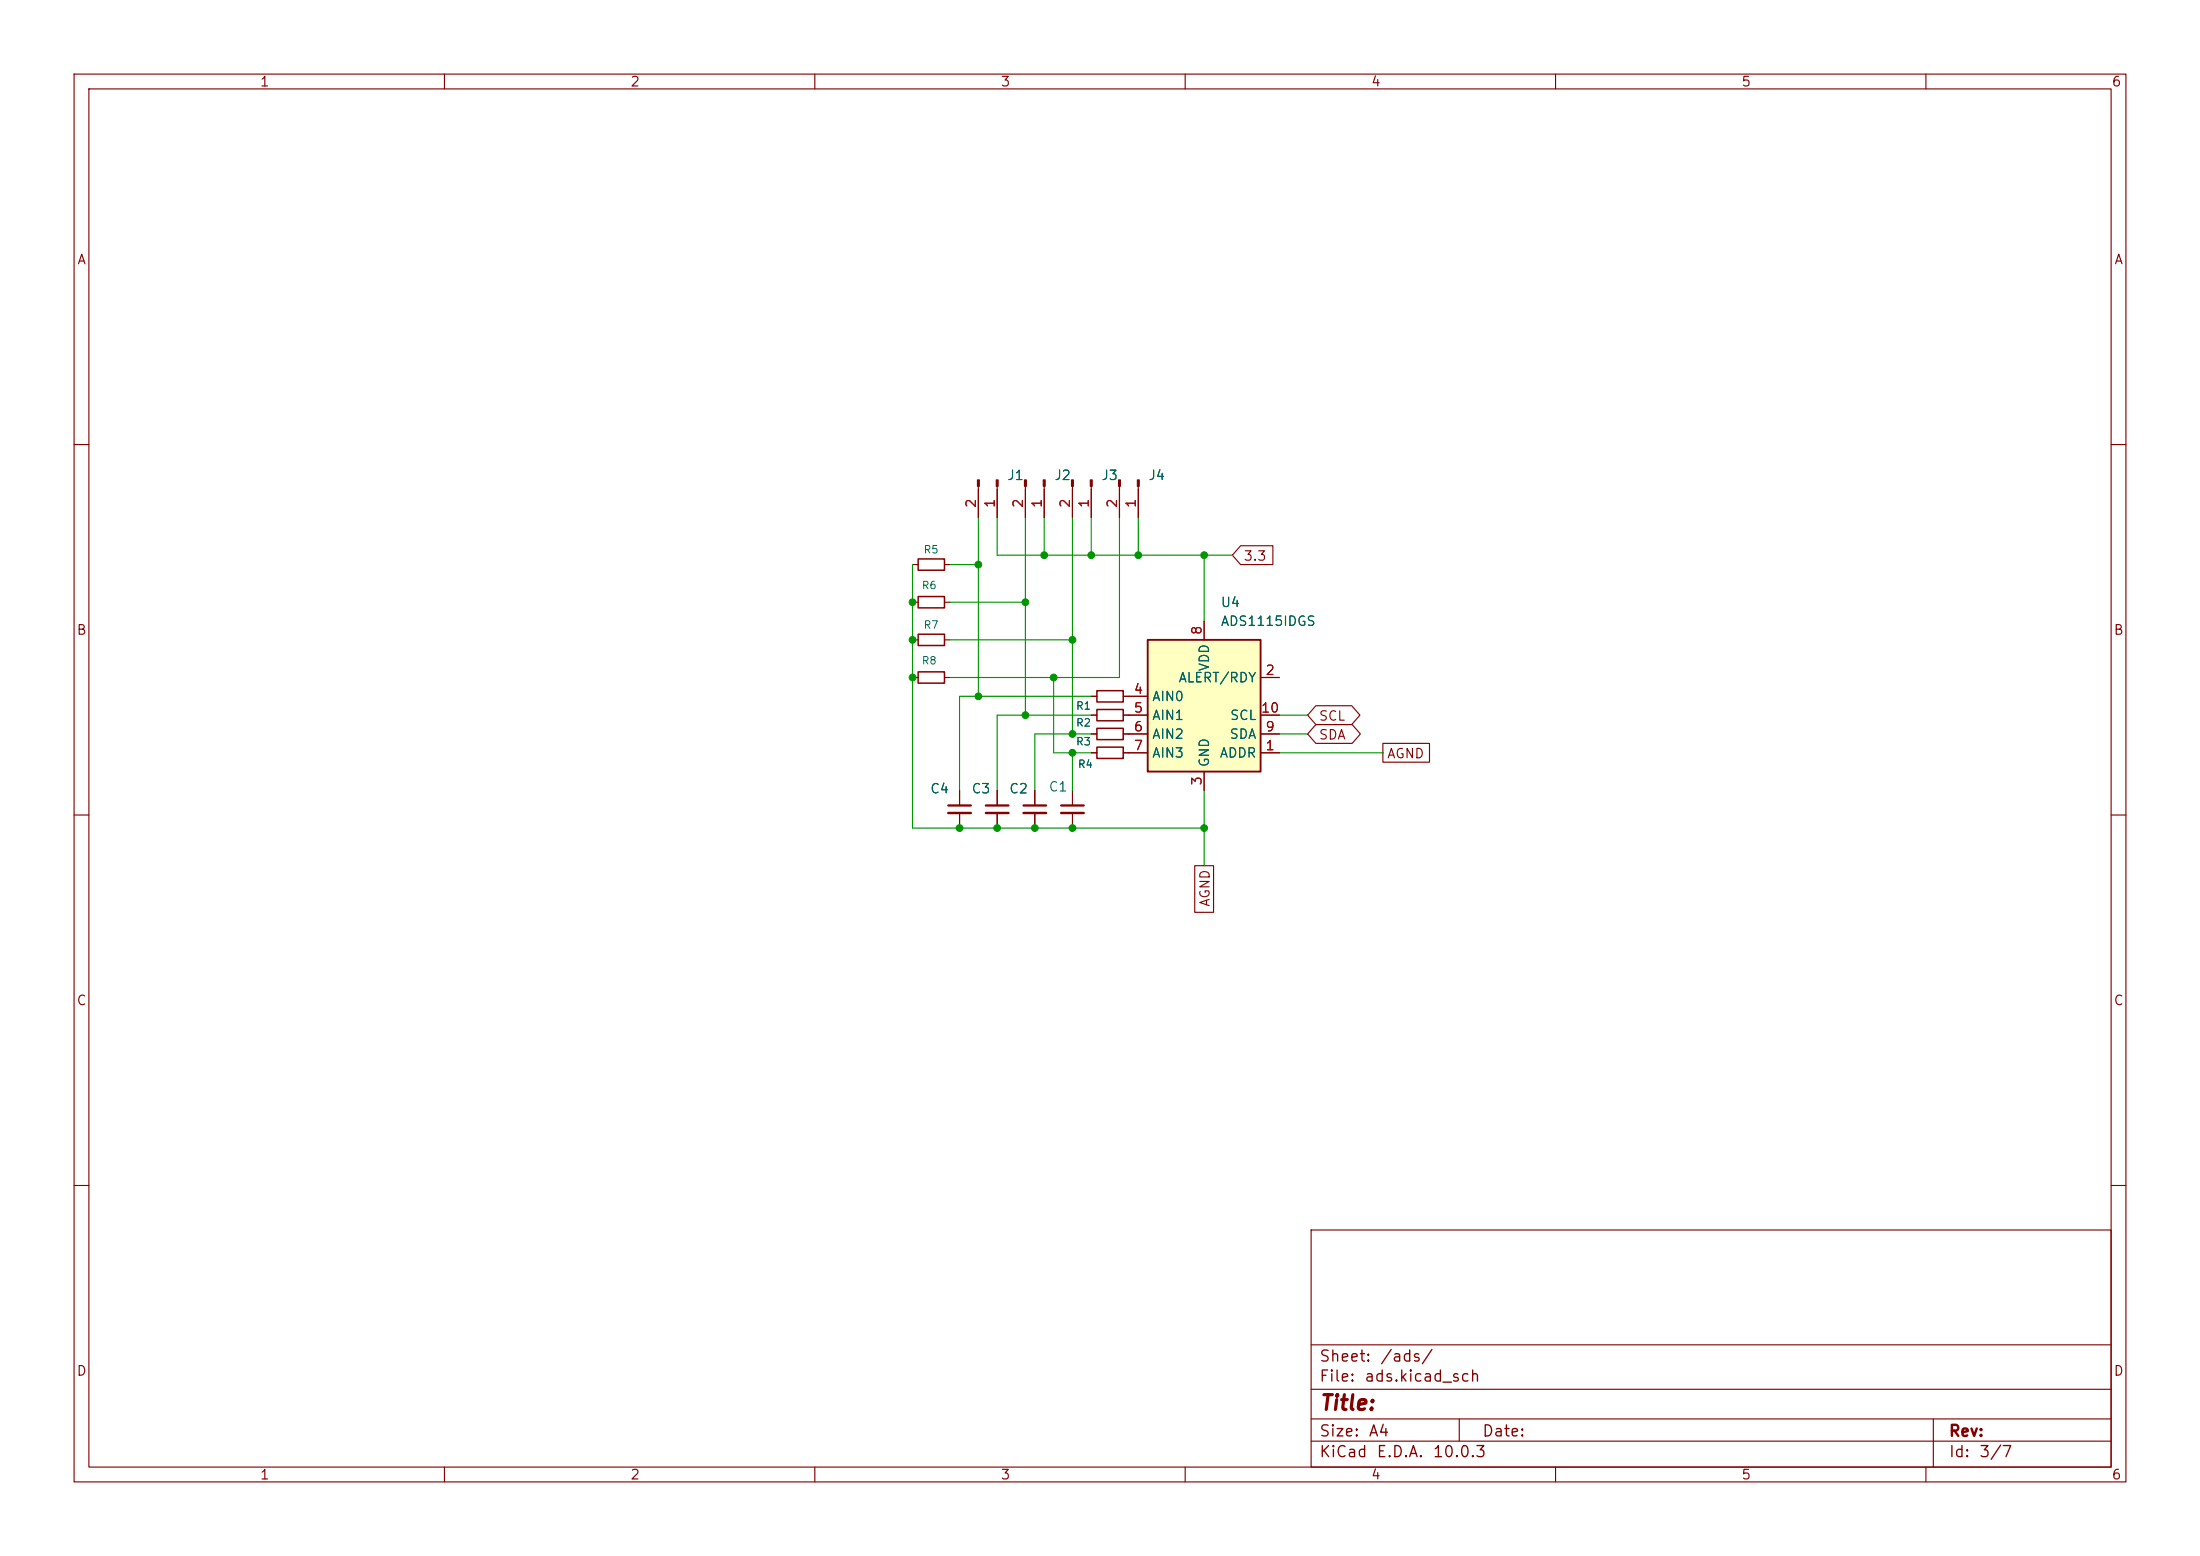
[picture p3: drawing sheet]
(kicad_sch
 (version 20260306)
 (generator "eeschema")
 (generator_version "10.0")
 (paper "A4")
 (lib_symbols
  (symbol "Analog_ADC:ADS1115IDGS" (exclude_from_sim no) (in_bom yes) (on_board yes)
   (in_pos_files yes)
   (duplicate_pin_numbers_are_jumpers no)
   (property "Reference" "U" (at 2.54 13.97 0) (show_name no) (do_not_autoplace no) (effects (font (size 1.27 1.27))))
   (property "Value" "ADS1115IDGS" (at 7.62 11.43 0) (show_name no) (do_not_autoplace no) (effects (font (size 1.27 1.27))))
   (property "Footprint" "Package_SO:TSSOP-10_3x3mm_P0.5mm" (at 0 -12.7 0) (show_name no) (do_not_autoplace no) (hide yes) (effects (font (size 1.27 1.27))))
   (property "Datasheet" "http://www.ti.com/lit/ds/symlink/ads1113.pdf" (at -1.27 -22.86 0) (show_name no) (do_not_autoplace no) (hide yes) (effects (font (size 1.27 1.27))))
   (property "Description" "Ultra-Small, Low-Power, I2C-Compatible, 860-SPS, 16-Bit ADCs With Internal Reference, Oscillator, and Programmable Comparator, VSSOP-10" (at 0 0 0) (show_name no) (do_not_autoplace no) (hide yes) (effects (font (size 1.27 1.27))))
   (symbol "ADS1115IDGS_0_1"
    (rectangle (start -7.62 10.16) (end 7.62 -7.62) (stroke (width 0.254) (type default)) (fill (type background))))
   (symbol "ADS1115IDGS_1_1"
    (pin input line (at 10.16 -5.08 180) (length 2.54) (name "ADDR" (effects (font (size 1.27 1.27)))) (number "1" (effects (font (size 1.27 1.27)))))
    (pin output line (at 10.16 5.08 180) (length 2.54) (name "ALERT/RDY" (effects (font (size 1.27 1.27)))) (number "2" (effects (font (size 1.27 1.27)))))
    (pin power_in line (at 0 -10.16 90) (length 2.54) (name "GND" (effects (font (size 1.27 1.27)))) (number "3" (effects (font (size 1.27 1.27)))))
    (pin input line (at -10.16 2.54 0) (length 2.54) (name "AIN0" (effects (font (size 1.27 1.27)))) (number "4" (effects (font (size 1.27 1.27)))))
    (pin input line (at -10.16 0 0) (length 2.54) (name "AIN1" (effects (font (size 1.27 1.27)))) (number "5" (effects (font (size 1.27 1.27)))))
    (pin input line (at -10.16 -2.54 0) (length 2.54) (name "AIN2" (effects (font (size 1.27 1.27)))) (number "6" (effects (font (size 1.27 1.27)))))
    (pin input line (at -10.16 -5.08 0) (length 2.54) (name "AIN3" (effects (font (size 1.27 1.27)))) (number "7" (effects (font (size 1.27 1.27)))))
    (pin power_in line (at 0 12.7 270) (length 2.54) (name "VDD" (effects (font (size 1.27 1.27)))) (number "8" (effects (font (size 1.27 1.27)))))
    (pin bidirectional line (at 10.16 -2.54 180) (length 2.54) (name "SDA" (effects (font (size 1.27 1.27)))) (number "9" (effects (font (size 1.27 1.27)))))
    (pin input line (at 10.16 0 180) (length 2.54) (name "SCL" (effects (font (size 1.27 1.27)))) (number "10" (effects (font (size 1.27 1.27))))))
   (embedded_fonts no))
  (symbol "Connector:Conn_01x02_Pin"
   (pin_names
    (offset 1.016) (hide yes)) (exclude_from_sim no) (in_bom yes) (on_board yes)
   (in_pos_files yes)
   (duplicate_pin_numbers_are_jumpers no)
   (property "Reference" "J" (at 0 2.54 0) (show_name no) (do_not_autoplace no) (effects (font (size 1.27 1.27))))
   (property "Value" "Conn_01x02_Pin" (at 0 -5.08 0) (show_name no) (do_not_autoplace no) (effects (font (size 1.27 1.27))))
   (property "Footprint" "" (at 0 0 0) (show_name no) (do_not_autoplace no) (hide yes) (effects (font (size 1.27 1.27))))
   (property "Datasheet" "" (at 0 0 0) (show_name no) (do_not_autoplace no) (hide yes) (effects (font (size 1.27 1.27))))
   (property "Description" "Generic connector, single row, 01x02, script generated" (at 0 0 0) (show_name no) (do_not_autoplace no) (hide yes) (effects (font (size 1.27 1.27))))
   (property "ki_locked" "" (at 0 0 0) (show_name no) (do_not_autoplace no) (effects (font (size 1.27 1.27))))
   (symbol "Conn_01x02_Pin_1_1"
    (rectangle (start 0.8636 0.127) (end 0 -0.127) (stroke (width 0.1524) (type default)) (fill (type outline)))
    (rectangle (start 0.8636 -2.413) (end 0 -2.667) (stroke (width 0.1524) (type default)) (fill (type outline)))
    (polyline (pts (xy 1.27 0) (xy 0.8636 0)) (stroke (width 0.1524) (type default)) (fill (type none)))
    (polyline (pts (xy 1.27 -2.54) (xy 0.8636 -2.54)) (stroke (width 0.1524) (type default)) (fill (type none)))
    (pin passive line (at 5.08 0 180) (length 3.81) (name "Pin_1" (effects (font (size 1.27 1.27)))) (number "1" (effects (font (size 1.27 1.27)))))
    (pin passive line (at 5.08 -2.54 180) (length 3.81) (name "Pin_2" (effects (font (size 1.27 1.27)))) (number "2" (effects (font (size 1.27 1.27))))))
   (embedded_fonts no))
  (symbol "Device:C_Small"
   (pin_numbers (hide yes))
   (pin_names
    (offset 0.254) (hide yes)) (exclude_from_sim no) (in_bom yes) (on_board yes)
   (in_pos_files yes)
   (duplicate_pin_numbers_are_jumpers no)
   (property "Reference" "C" (at 0.254 1.778 0) (show_name no) (do_not_autoplace no) (effects (font (size 1.27 1.27)) (justify left)))
   (property "Value" "C_Small" (at 0.254 -2.032 0) (show_name no) (do_not_autoplace no) (effects (font (size 1.27 1.27)) (justify left)))
   (property "Footprint" "" (at 0 0 0) (show_name no) (do_not_autoplace no) (hide yes) (effects (font (size 1.27 1.27))))
   (property "Datasheet" "" (at 0 0 0) (show_name no) (do_not_autoplace no) (hide yes) (effects (font (size 1.27 1.27))))
   (property "Description" "Unpolarized capacitor, small symbol" (at 0 0 0) (show_name no) (do_not_autoplace no) (hide yes) (effects (font (size 1.27 1.27))))
   (symbol "C_Small_0_1"
    (polyline (pts (xy -1.524 0.508) (xy 1.524 0.508)) (stroke (width 0.3048) (type default)) (fill (type none)))
    (polyline (pts (xy -1.524 -0.508) (xy 1.524 -0.508)) (stroke (width 0.3302) (type default)) (fill (type none))))
   (symbol "C_Small_1_1"
    (pin passive line (at 0 2.54 270) (length 2.032) (name "" (effects (font (size 1.27 1.27)))) (number "1" (effects (font (size 1.27 1.27)))))
    (pin passive line (at 0 -2.54 90) (length 2.032) (name "" (effects (font (size 1.27 1.27)))) (number "2" (effects (font (size 1.27 1.27))))))
   (embedded_fonts no))
  (symbol "Device:R_Small"
   (pin_numbers (hide yes))
   (pin_names
    (offset 0.254) (hide yes)) (exclude_from_sim no) (in_bom yes) (on_board yes)
   (in_pos_files yes)
   (duplicate_pin_numbers_are_jumpers no)
   (property "Reference" "R" (at 0 0 90) (show_name no) (do_not_autoplace no) (effects (font (size 1.016 1.016))))
   (property "Value" "R_Small" (at 1.778 0 90) (show_name no) (do_not_autoplace no) (effects (font (size 1.27 1.27))))
   (property "Footprint" "" (at 0 0 0) (show_name no) (do_not_autoplace no) (hide yes) (effects (font (size 1.27 1.27))))
   (property "Datasheet" "" (at 0 0 0) (show_name no) (do_not_autoplace no) (hide yes) (effects (font (size 1.27 1.27))))
   (property "Description" "Resistor, small symbol" (at 0 0 0) (show_name no) (do_not_autoplace no) (hide yes) (effects (font (size 1.27 1.27))))
   (symbol "R_Small_0_1"
    (rectangle (start -0.762 1.778) (end 0.762 -1.778) (stroke (width 0.2032) (type default)) (fill (type none))))
   (symbol "R_Small_1_1"
    (pin passive line (at 0 2.54 270) (length 0.762) (name "" (effects (font (size 1.27 1.27)))) (number "1" (effects (font (size 1.27 1.27)))))
    (pin passive line (at 0 -2.54 90) (length 0.762) (name "" (effects (font (size 1.27 1.27)))) (number "2" (effects (font (size 1.27 1.27))))))
   (embedded_fonts no)))
 (junction
  (at 134.62 111.76)
  (diameter 0)
  (color 0 0 0 0))
 (junction
  (at 144.78 86.36)
  (diameter 0)
  (color 0 0 0 0))
 (junction
  (at 153.67 74.93)
  (diameter 0)
  (color 0 0 0 0))
 (junction
  (at 162.56 111.76)
  (diameter 0)
  (color 0 0 0 0))
 (junction
  (at 144.78 99.06)
  (diameter 0)
  (color 0 0 0 0))
 (junction
  (at 132.08 93.98)
  (diameter 0)
  (color 0 0 0 0))
 (junction
  (at 132.08 76.2)
  (diameter 0)
  (color 0 0 0 0))
 (junction
  (at 144.78 101.6)
  (diameter 0)
  (color 0 0 0 0))
 (junction
  (at 144.78 111.76)
  (diameter 0)
  (color 0 0 0 0))
 (junction
  (at 140.97 74.93)
  (diameter 0)
  (color 0 0 0 0))
 (junction
  (at 129.54 111.76)
  (diameter 0)
  (color 0 0 0 0))
 (junction
  (at 142.24 91.44)
  (diameter 0)
  (color 0 0 0 0))
 (junction
  (at 147.32 74.93)
  (diameter 0)
  (color 0 0 0 0))
 (junction
  (at 123.19 91.44)
  (diameter 0)
  (color 0 0 0 0))
 (junction
  (at 139.7 111.76)
  (diameter 0)
  (color 0 0 0 0))
 (junction
  (at 123.19 81.28)
  (diameter 0)
  (color 0 0 0 0))
 (junction
  (at 162.56 74.93)
  (diameter 0)
  (color 0 0 0 0))
 (junction
  (at 138.43 81.28)
  (diameter 0)
  (color 0 0 0 0))
 (junction
  (at 138.43 96.52)
  (diameter 0)
  (color 0 0 0 0))
 (junction
  (at 123.19 86.36)
  (diameter 0)
  (color 0 0 0 0))
 (wire
  (pts (xy 144.78 111.76) (xy 162.56 111.76))
  (stroke (width 0) (type default)))
 (wire
  (pts (xy 138.43 81.28) (xy 138.43 69.85))
  (stroke (width 0) (type default)))
 (wire
  (pts (xy 172.72 101.6) (xy 186.69 101.6))
  (stroke (width 0) (type default)))
 (wire
  (pts (xy 166.37 74.93) (xy 162.56 74.93))
  (stroke (width 0) (type default)))
 (wire
  (pts (xy 140.97 69.85) (xy 140.97 74.93))
  (stroke (width 0) (type default)))
 (wire
  (pts (xy 144.78 86.36) (xy 128.27 86.36))
  (stroke (width 0) (type default)))
 (wire
  (pts (xy 172.72 96.52) (xy 176.53 96.52))
  (stroke (width 0) (type default)))
 (wire
  (pts (xy 147.32 99.06) (xy 144.78 99.06))
  (stroke (width 0) (type default)))
 (wire
  (pts (xy 147.32 69.85) (xy 147.32 74.93))
  (stroke (width 0) (type default)))
 (wire
  (pts (xy 132.08 76.2) (xy 128.27 76.2))
  (stroke (width 0) (type default)))
 (wire
  (pts (xy 132.08 93.98) (xy 147.32 93.98))
  (stroke (width 0) (type default)))
 (wire
  (pts (xy 134.62 69.85) (xy 134.62 74.93))
  (stroke (width 0) (type default)))
 (wire
  (pts (xy 139.7 111.76) (xy 144.78 111.76))
  (stroke (width 0) (type default)))
 (wire
  (pts (xy 134.62 74.93) (xy 140.97 74.93))
  (stroke (width 0) (type default)))
 (wire
  (pts (xy 144.78 86.36) (xy 144.78 99.06))
  (stroke (width 0) (type default)))
 (wire
  (pts (xy 147.32 74.93) (xy 153.67 74.93))
  (stroke (width 0) (type default)))
 (wire
  (pts (xy 134.62 96.52) (xy 138.43 96.52))
  (stroke (width 0) (type default)))
 (wire
  (pts (xy 153.67 74.93) (xy 162.56 74.93))
  (stroke (width 0) (type default)))
 (wire
  (pts (xy 144.78 69.85) (xy 144.78 86.36))
  (stroke (width 0) (type default)))
 (wire
  (pts (xy 139.7 99.06) (xy 139.7 106.68))
  (stroke (width 0) (type default)))
 (wire
  (pts (xy 138.43 81.28) (xy 138.43 96.52))
  (stroke (width 0) (type default)))
 (wire
  (pts (xy 144.78 101.6) (xy 147.32 101.6))
  (stroke (width 0) (type default)))
 (wire
  (pts (xy 134.62 96.52) (xy 134.62 106.68))
  (stroke (width 0) (type default)))
 (wire
  (pts (xy 132.08 69.85) (xy 132.08 76.2))
  (stroke (width 0) (type default)))
 (wire
  (pts (xy 144.78 101.6) (xy 144.78 106.68))
  (stroke (width 0) (type default)))
 (wire
  (pts (xy 142.24 91.44) (xy 142.24 101.6))
  (stroke (width 0) (type default)))
 (wire
  (pts (xy 129.54 111.76) (xy 134.62 111.76))
  (stroke (width 0) (type default)))
 (wire
  (pts (xy 142.24 91.44) (xy 151.13 91.44))
  (stroke (width 0) (type default)))
 (wire
  (pts (xy 162.56 74.93) (xy 162.56 83.82))
  (stroke (width 0) (type default)))
 (wire
  (pts (xy 132.08 76.2) (xy 132.08 93.98))
  (stroke (width 0) (type default)))
 (wire
  (pts (xy 153.67 69.85) (xy 153.67 74.93))
  (stroke (width 0) (type default)))
 (wire
  (pts (xy 172.72 99.06) (xy 176.53 99.06))
  (stroke (width 0) (type default)))
 (wire
  (pts (xy 151.13 69.85) (xy 151.13 91.44))
  (stroke (width 0) (type default)))
 (wire
  (pts (xy 132.08 93.98) (xy 129.54 93.98))
  (stroke (width 0) (type default)))
 (wire
  (pts (xy 142.24 101.6) (xy 144.78 101.6))
  (stroke (width 0) (type default)))
 (wire
  (pts (xy 123.19 111.76) (xy 129.54 111.76))
  (stroke (width 0) (type default)))
 (wire
  (pts (xy 162.56 111.76) (xy 162.56 106.68))
  (stroke (width 0) (type default)))
 (wire
  (pts (xy 128.27 81.28) (xy 138.43 81.28))
  (stroke (width 0) (type default)))
 (wire
  (pts (xy 123.19 76.2) (xy 123.19 81.28))
  (stroke (width 0) (type default)))
 (wire
  (pts (xy 123.19 86.36) (xy 123.19 91.44))
  (stroke (width 0) (type default)))
 (wire
  (pts (xy 138.43 96.52) (xy 147.32 96.52))
  (stroke (width 0) (type default)))
 (wire
  (pts (xy 140.97 74.93) (xy 147.32 74.93))
  (stroke (width 0) (type default)))
 (wire
  (pts (xy 144.78 99.06) (xy 139.7 99.06))
  (stroke (width 0) (type default)))
 (wire
  (pts (xy 129.54 93.98) (xy 129.54 106.68))
  (stroke (width 0) (type default)))
 (wire
  (pts (xy 162.56 111.76) (xy 162.56 116.84))
  (stroke (width 0) (type default)))
 (wire
  (pts (xy 123.19 91.44) (xy 123.19 111.76))
  (stroke (width 0) (type default)))
 (wire
  (pts (xy 123.19 81.28) (xy 123.19 86.36))
  (stroke (width 0) (type default)))
 (wire
  (pts (xy 134.62 111.76) (xy 139.7 111.76))
  (stroke (width 0) (type default)))
 (wire
  (pts (xy 128.27 91.44) (xy 142.24 91.44))
  (stroke (width 0) (type default)))
 (global_label "3.3"
  (shape input)
  (at 166.37 74.93 0)
  (fields_autoplaced yes)
  (effects (font (size 1.27 1.27)) (justify left))
  (property "Intersheetrefs" "${INTERSHEET_REFS}" (at 172.379 74.93 0) (hide yes) (show_name no) (do_not_autoplace no) (effects (font (size 1.27 1.27)) (justify left))))
 (global_label "SCL"
  (shape bidirectional)
  (at 176.53 96.52 0)
  (fields_autoplaced yes)
  (effects (font (size 1.27 1.27)) (justify left))
  (property "Intersheetrefs" "${INTERSHEET_REFS}" (at 184.1341 96.52 0) (hide yes) (show_name no) (do_not_autoplace no) (effects (font (size 1.27 1.27)) (justify left))))
 (global_label "AGND"
  (shape passive)
  (at 162.56 116.84 270)
  (fields_autoplaced yes)
  (effects (font (size 1.27 1.27)) (justify right))
  (property "Intersheetrefs" "${INTERSHEET_REFS}" (at 162.56 123.673 90) (hide yes) (show_name no) (do_not_autoplace no) (effects (font (size 1.27 1.27)) (justify right))))
 (global_label "AGND"
  (shape passive)
  (at 186.69 101.6 0)
  (fields_autoplaced yes)
  (effects (font (size 1.27 1.27)) (justify left))
  (property "Intersheetrefs" "${INTERSHEET_REFS}" (at 193.523 101.6 0) (hide yes) (show_name no) (do_not_autoplace no) (effects (font (size 1.27 1.27)) (justify left))))
 (global_label "SDA"
  (shape bidirectional)
  (at 176.53 99.06 0)
  (fields_autoplaced yes)
  (effects (font (size 1.27 1.27)) (justify left))
  (property "Intersheetrefs" "${INTERSHEET_REFS}" (at 184.1946 99.06 0) (hide yes) (show_name no) (do_not_autoplace no) (effects (font (size 1.27 1.27)) (justify left))))
 (symbol
  (lib_id "Device:R_Small")
  (at 149.86 96.52 270)
  (unit 1)
  (body_style 1)
  (exclude_from_sim no)
  (in_bom yes)
  (on_board yes)
  (in_pos_files yes)
  (dnp no)
  (property "Reference" "R2" (at 146.304 97.536 90) (show_name no) (do_not_autoplace no) (effects (font (size 1.016 1.016))))
  (property "Value" "330" (at 149.86 93.98 90) (hide yes) (show_name no) (do_not_autoplace no) (effects (font (size 1.27 1.27))))
  (property "Footprint" "Resistor_SMD:R_0805_2012Metric_Pad1.20x1.40mm_HandSolder" (at 149.86 96.52 0) (hide yes) (show_name no) (do_not_autoplace no) (effects (font (size 1.27 1.27))))
  (property "Datasheet" "" (at 149.86 96.52 0) (hide yes) (show_name no) (do_not_autoplace no) (effects (font (size 1.27 1.27))))
  (property "Description" "Resistor, small symbol" (at 149.86 96.52 0) (hide yes) (show_name no) (do_not_autoplace no) (effects (font (size 1.27 1.27))))
  (pin "1")
  (pin "2"))
 (symbol
  (lib_id "Device:R_Small")
  (at 125.73 86.36 90)
  (unit 1)
  (body_style 1)
  (exclude_from_sim no)
  (in_bom yes)
  (on_board yes)
  (in_pos_files yes)
  (dnp no)
  (property "Reference" "R7" (at 125.73 84.328 90) (show_name no) (do_not_autoplace no) (effects (font (size 1.016 1.016))))
  (property "Value" "4k7" (at 125.73 88.9 90) (hide yes) (show_name no) (do_not_autoplace no) (effects (font (size 1.27 1.27))))
  (property "Footprint" "Resistor_SMD:R_0805_2012Metric_Pad1.20x1.40mm_HandSolder" (at 125.73 86.36 0) (hide yes) (show_name no) (do_not_autoplace no) (effects (font (size 1.27 1.27))))
  (property "Datasheet" "" (at 125.73 86.36 0) (hide yes) (show_name no) (do_not_autoplace no) (effects (font (size 1.27 1.27))))
  (property "Description" "Resistor, small symbol" (at 125.73 86.36 0) (hide yes) (show_name no) (do_not_autoplace no) (effects (font (size 1.27 1.27))))
  (pin "1")
  (pin "2"))
 (symbol
  (lib_id "Connector:Conn_01x02_Pin")
  (at 153.67 64.77 270)
  (unit 1)
  (body_style 1)
  (exclude_from_sim no)
  (in_bom yes)
  (on_board yes)
  (in_pos_files yes)
  (dnp no)
  (fields_autoplaced yes)
  (property "Reference" "J4" (at 154.94 64.1349 90) (show_name no) (do_not_autoplace no) (effects (font (size 1.27 1.27)) (justify left)))
  (property "Value" "Conn_01x02_Pin" (at 154.94 66.6749 90) (hide yes) (show_name no) (do_not_autoplace no) (effects (font (size 1.27 1.27)) (justify left)))
  (property "Footprint" "Connector_PinHeader_2.54mm:PinHeader_1x02_P2.54mm_Horizontal" (at 153.67 64.77 0) (hide yes) (show_name no) (do_not_autoplace no) (effects (font (size 1.27 1.27))))
  (property "Datasheet" "" (at 153.67 64.77 0) (hide yes) (show_name no) (do_not_autoplace no) (effects (font (size 1.27 1.27))))
  (property "Description" "Generic connector, single row, 01x02, script generated" (at 153.67 64.77 0) (hide yes) (show_name no) (do_not_autoplace no) (effects (font (size 1.27 1.27))))
  (pin "1")
  (pin "2"))
 (symbol
  (lib_id "Device:C_Small")
  (at 139.7 109.22 0)
  (unit 1)
  (body_style 1)
  (exclude_from_sim no)
  (in_bom yes)
  (on_board yes)
  (in_pos_files yes)
  (dnp no)
  (property "Reference" "C2" (at 136.144 106.426 0) (show_name no) (do_not_autoplace no) (effects (font (size 1.27 1.27)) (justify left)))
  (property "Value" "0.1" (at 138.176 114.808 0) (hide yes) (show_name no) (do_not_autoplace no) (effects (font (size 1.27 1.27)) (justify left)))
  (property "Footprint" "Capacitor_SMD:C_0805_2012Metric_Pad1.18x1.45mm_HandSolder" (at 139.7 109.22 0) (hide yes) (show_name no) (do_not_autoplace no) (effects (font (size 1.27 1.27))))
  (property "Datasheet" "" (at 139.7 109.22 0) (hide yes) (show_name no) (do_not_autoplace no) (effects (font (size 1.27 1.27))))
  (property "Description" "Unpolarized capacitor, small symbol" (at 139.7 109.22 0) (hide yes) (show_name no) (do_not_autoplace no) (effects (font (size 1.27 1.27))))
  (pin "1")
  (pin "2"))
 (symbol
  (lib_id "Connector:Conn_01x02_Pin")
  (at 147.32 64.77 270)
  (unit 1)
  (body_style 1)
  (exclude_from_sim no)
  (in_bom yes)
  (on_board yes)
  (in_pos_files yes)
  (dnp no)
  (fields_autoplaced yes)
  (property "Reference" "J3" (at 148.59 64.1349 90) (show_name no) (do_not_autoplace no) (effects (font (size 1.27 1.27)) (justify left)))
  (property "Value" "Conn_01x02_Pin" (at 148.59 66.6749 90) (hide yes) (show_name no) (do_not_autoplace no) (effects (font (size 1.27 1.27)) (justify left)))
  (property "Footprint" "Connector_PinHeader_2.54mm:PinHeader_1x02_P2.54mm_Horizontal" (at 147.32 64.77 0) (hide yes) (show_name no) (do_not_autoplace no) (effects (font (size 1.27 1.27))))
  (property "Datasheet" "" (at 147.32 64.77 0) (hide yes) (show_name no) (do_not_autoplace no) (effects (font (size 1.27 1.27))))
  (property "Description" "Generic connector, single row, 01x02, script generated" (at 147.32 64.77 0) (hide yes) (show_name no) (do_not_autoplace no) (effects (font (size 1.27 1.27))))
  (pin "1")
  (pin "2"))
 (symbol
  (lib_id "Connector:Conn_01x02_Pin")
  (at 140.97 64.77 270)
  (unit 1)
  (body_style 1)
  (exclude_from_sim no)
  (in_bom yes)
  (on_board yes)
  (in_pos_files yes)
  (dnp no)
  (fields_autoplaced yes)
  (property "Reference" "J2" (at 142.24 64.1349 90) (show_name no) (do_not_autoplace no) (effects (font (size 1.27 1.27)) (justify left)))
  (property "Value" "Conn_01x02_Pin" (at 142.24 66.6749 90) (hide yes) (show_name no) (do_not_autoplace no) (effects (font (size 1.27 1.27)) (justify left)))
  (property "Footprint" "Connector_PinHeader_2.54mm:PinHeader_1x02_P2.54mm_Horizontal" (at 140.97 64.77 0) (hide yes) (show_name no) (do_not_autoplace no) (effects (font (size 1.27 1.27))))
  (property "Datasheet" "" (at 140.97 64.77 0) (hide yes) (show_name no) (do_not_autoplace no) (effects (font (size 1.27 1.27))))
  (property "Description" "Generic connector, single row, 01x02, script generated" (at 140.97 64.77 0) (hide yes) (show_name no) (do_not_autoplace no) (effects (font (size 1.27 1.27))))
  (pin "1")
  (pin "2"))
 (symbol
  (lib_id "Analog_ADC:ADS1115IDGS")
  (at 162.56 96.52 0)
  (unit 1)
  (body_style 1)
  (exclude_from_sim no)
  (in_bom yes)
  (on_board yes)
  (in_pos_files yes)
  (dnp no)
  (fields_autoplaced yes)
  (property "Reference" "U4" (at 164.7033 81.28 0) (show_name no) (do_not_autoplace no) (effects (font (size 1.27 1.27)) (justify left)))
  (property "Value" "ADS1115IDGS" (at 164.7033 83.82 0) (show_name no) (do_not_autoplace no) (effects (font (size 1.27 1.27)) (justify left)))
  (property "Footprint" "Ti:DGS0010A_N" (at 162.56 109.22 0) (hide yes) (show_name no) (do_not_autoplace no) (effects (font (size 1.27 1.27))))
  (property "Datasheet" "http://www.ti.com/lit/ds/symlink/ads1113.pdf" (at 161.29 119.38 0) (hide yes) (show_name no) (do_not_autoplace no) (effects (font (size 1.27 1.27))))
  (property "Description" "Ultra-Small, Low-Power, I2C-Compatible, 860-SPS, 16-Bit ADCs With Internal Reference, Oscillator, and Programmable Comparator, VSSOP-10" (at 162.56 96.52 0) (hide yes) (show_name no) (do_not_autoplace no) (effects (font (size 1.27 1.27))))
  (pin "10")
  (pin "5")
  (pin "4")
  (pin "3")
  (pin "8")
  (pin "7")
  (pin "6")
  (pin "9")
  (pin "1")
  (pin "2"))
 (symbol
  (lib_id "Device:C_Small")
  (at 129.54 109.22 0)
  (unit 1)
  (body_style 1)
  (exclude_from_sim no)
  (in_bom yes)
  (on_board yes)
  (in_pos_files yes)
  (dnp no)
  (property "Reference" "C4" (at 125.476 106.426 0) (show_name no) (do_not_autoplace no) (effects (font (size 1.27 1.27)) (justify left)))
  (property "Value" "0.1" (at 127.762 114.808 0) (hide yes) (show_name no) (do_not_autoplace no) (effects (font (size 1.27 1.27)) (justify left)))
  (property "Footprint" "Capacitor_SMD:C_0805_2012Metric_Pad1.18x1.45mm_HandSolder" (at 129.54 109.22 0) (hide yes) (show_name no) (do_not_autoplace no) (effects (font (size 1.27 1.27))))
  (property "Datasheet" "" (at 129.54 109.22 0) (hide yes) (show_name no) (do_not_autoplace no) (effects (font (size 1.27 1.27))))
  (property "Description" "Unpolarized capacitor, small symbol" (at 129.54 109.22 0) (hide yes) (show_name no) (do_not_autoplace no) (effects (font (size 1.27 1.27))))
  (pin "1")
  (pin "2"))
 (symbol
  (lib_id "Connector:Conn_01x02_Pin")
  (at 134.62 64.77 270)
  (unit 1)
  (body_style 1)
  (exclude_from_sim no)
  (in_bom yes)
  (on_board yes)
  (in_pos_files yes)
  (dnp no)
  (fields_autoplaced yes)
  (property "Reference" "J1" (at 135.89 64.1349 90) (show_name no) (do_not_autoplace no) (effects (font (size 1.27 1.27)) (justify left)))
  (property "Value" "Conn_01x02_Pin" (at 135.89 66.6749 90) (hide yes) (show_name no) (do_not_autoplace no) (effects (font (size 1.27 1.27)) (justify left)))
  (property "Footprint" "Connector_PinHeader_2.54mm:PinHeader_1x02_P2.54mm_Horizontal" (at 134.62 64.77 0) (hide yes) (show_name no) (do_not_autoplace no) (effects (font (size 1.27 1.27))))
  (property "Datasheet" "" (at 134.62 64.77 0) (hide yes) (show_name no) (do_not_autoplace no) (effects (font (size 1.27 1.27))))
  (property "Description" "Generic connector, single row, 01x02, script generated" (at 134.62 64.77 0) (hide yes) (show_name no) (do_not_autoplace no) (effects (font (size 1.27 1.27))))
  (pin "1")
  (pin "2"))
 (symbol
  (lib_id "Device:R_Small")
  (at 149.86 99.06 270)
  (unit 1)
  (body_style 1)
  (exclude_from_sim no)
  (in_bom yes)
  (on_board yes)
  (in_pos_files yes)
  (dnp no)
  (property "Reference" "R3" (at 146.304 100.076 90) (show_name no) (do_not_autoplace no) (effects (font (size 1.016 1.016))))
  (property "Value" "330" (at 149.86 96.52 90) (hide yes) (show_name no) (do_not_autoplace no) (effects (font (size 1.27 1.27))))
  (property "Footprint" "Resistor_SMD:R_0805_2012Metric_Pad1.20x1.40mm_HandSolder" (at 149.86 99.06 0) (hide yes) (show_name no) (do_not_autoplace no) (effects (font (size 1.27 1.27))))
  (property "Datasheet" "" (at 149.86 99.06 0) (hide yes) (show_name no) (do_not_autoplace no) (effects (font (size 1.27 1.27))))
  (property "Description" "Resistor, small symbol" (at 149.86 99.06 0) (hide yes) (show_name no) (do_not_autoplace no) (effects (font (size 1.27 1.27))))
  (pin "1")
  (pin "2"))
 (symbol
  (lib_id "Device:R_Small")
  (at 149.86 93.98 270)
  (unit 1)
  (body_style 1)
  (exclude_from_sim no)
  (in_bom yes)
  (on_board yes)
  (in_pos_files yes)
  (dnp no)
  (property "Reference" "R1" (at 146.304 95.25 90) (show_name no) (do_not_autoplace no) (effects (font (size 1.016 1.016))))
  (property "Value" "330" (at 149.86 91.44 90) (hide yes) (show_name no) (do_not_autoplace no) (effects (font (size 1.27 1.27))))
  (property "Footprint" "Resistor_SMD:R_0805_2012Metric_Pad1.20x1.40mm_HandSolder" (at 149.86 93.98 0) (hide yes) (show_name no) (do_not_autoplace no) (effects (font (size 1.27 1.27))))
  (property "Datasheet" "" (at 149.86 93.98 0) (hide yes) (show_name no) (do_not_autoplace no) (effects (font (size 1.27 1.27))))
  (property "Description" "Resistor, small symbol" (at 149.86 93.98 0) (hide yes) (show_name no) (do_not_autoplace no) (effects (font (size 1.27 1.27))))
  (pin "1")
  (pin "2"))
 (symbol
  (lib_id "Device:C_Small")
  (at 134.62 109.22 0)
  (unit 1)
  (body_style 1)
  (exclude_from_sim no)
  (in_bom yes)
  (on_board yes)
  (in_pos_files yes)
  (dnp no)
  (property "Reference" "C3" (at 131.064 106.426 0) (show_name no) (do_not_autoplace no) (effects (font (size 1.27 1.27)) (justify left)))
  (property "Value" "0.1" (at 133.096 114.808 0) (hide yes) (show_name no) (do_not_autoplace no) (effects (font (size 1.27 1.27)) (justify left)))
  (property "Footprint" "Capacitor_SMD:C_0805_2012Metric_Pad1.18x1.45mm_HandSolder" (at 134.62 109.22 0) (hide yes) (show_name no) (do_not_autoplace no) (effects (font (size 1.27 1.27))))
  (property "Datasheet" "" (at 134.62 109.22 0) (hide yes) (show_name no) (do_not_autoplace no) (effects (font (size 1.27 1.27))))
  (property "Description" "Unpolarized capacitor, small symbol" (at 134.62 109.22 0) (hide yes) (show_name no) (do_not_autoplace no) (effects (font (size 1.27 1.27))))
  (pin "1")
  (pin "2"))
 (symbol
  (lib_id "Device:C_Small")
  (at 144.78 109.22 0)
  (unit 1)
  (body_style 1)
  (exclude_from_sim no)
  (in_bom yes)
  (on_board yes)
  (in_pos_files yes)
  (dnp no)
  (property "Reference" "C1" (at 141.478 106.172 0) (show_name no) (do_not_autoplace no) (effects (font (size 1.27 1.27)) (justify left)))
  (property "Value" "0.1" (at 143.256 114.554 0) (hide yes) (show_name no) (do_not_autoplace no) (effects (font (size 1.27 1.27)) (justify left)))
  (property "Footprint" "Capacitor_SMD:C_0805_2012Metric_Pad1.18x1.45mm_HandSolder" (at 144.78 109.22 0) (hide yes) (show_name no) (do_not_autoplace no) (effects (font (size 1.27 1.27))))
  (property "Datasheet" "" (at 144.78 109.22 0) (hide yes) (show_name no) (do_not_autoplace no) (effects (font (size 1.27 1.27))))
  (property "Description" "Unpolarized capacitor, small symbol" (at 144.78 109.22 0) (hide yes) (show_name no) (do_not_autoplace no) (effects (font (size 1.27 1.27))))
  (pin "1")
  (pin "2"))
 (symbol
  (lib_id "Device:R_Small")
  (at 125.73 76.2 90)
  (unit 1)
  (body_style 1)
  (exclude_from_sim no)
  (in_bom yes)
  (on_board yes)
  (in_pos_files yes)
  (dnp no)
  (property "Reference" "R5" (at 125.73 74.168 90) (show_name no) (do_not_autoplace no) (effects (font (size 1.016 1.016))))
  (property "Value" "4k7" (at 125.73 78.74 90) (hide yes) (show_name no) (do_not_autoplace no) (effects (font (size 1.27 1.27))))
  (property "Footprint" "Resistor_SMD:R_0805_2012Metric_Pad1.20x1.40mm_HandSolder" (at 125.73 76.2 0) (hide yes) (show_name no) (do_not_autoplace no) (effects (font (size 1.27 1.27))))
  (property "Datasheet" "" (at 125.73 76.2 0) (hide yes) (show_name no) (do_not_autoplace no) (effects (font (size 1.27 1.27))))
  (property "Description" "Resistor, small symbol" (at 125.73 76.2 0) (hide yes) (show_name no) (do_not_autoplace no) (effects (font (size 1.27 1.27))))
  (pin "1")
  (pin "2"))
 (symbol
  (lib_id "Device:R_Small")
  (at 149.86 101.6 270)
  (unit 1)
  (body_style 1)
  (exclude_from_sim no)
  (in_bom yes)
  (on_board yes)
  (in_pos_files yes)
  (dnp no)
  (property "Reference" "R4" (at 146.558 103.124 90) (show_name no) (do_not_autoplace no) (effects (font (size 1.016 1.016))))
  (property "Value" "330" (at 151.384 106.426 90) (hide yes) (show_name no) (do_not_autoplace no) (effects (font (size 1.27 1.27))))
  (property "Footprint" "Resistor_SMD:R_0805_2012Metric_Pad1.20x1.40mm_HandSolder" (at 149.86 101.6 0) (hide yes) (show_name no) (do_not_autoplace no) (effects (font (size 1.27 1.27))))
  (property "Datasheet" "" (at 149.86 101.6 0) (hide yes) (show_name no) (do_not_autoplace no) (effects (font (size 1.27 1.27))))
  (property "Description" "Resistor, small symbol" (at 149.86 101.6 0) (hide yes) (show_name no) (do_not_autoplace no) (effects (font (size 1.27 1.27))))
  (pin "1")
  (pin "2"))
 (symbol
  (lib_id "Device:R_Small")
  (at 125.73 91.44 90)
  (unit 1)
  (body_style 1)
  (exclude_from_sim no)
  (in_bom yes)
  (on_board yes)
  (in_pos_files yes)
  (dnp no)
  (property "Reference" "R8" (at 125.476 89.154 90) (show_name no) (do_not_autoplace no) (effects (font (size 1.016 1.016))))
  (property "Value" "4k7" (at 125.73 93.98 90) (hide yes) (show_name no) (do_not_autoplace no) (effects (font (size 1.27 1.27))))
  (property "Footprint" "Resistor_SMD:R_0805_2012Metric_Pad1.20x1.40mm_HandSolder" (at 125.73 91.44 0) (hide yes) (show_name no) (do_not_autoplace no) (effects (font (size 1.27 1.27))))
  (property "Datasheet" "" (at 125.73 91.44 0) (hide yes) (show_name no) (do_not_autoplace no) (effects (font (size 1.27 1.27))))
  (property "Description" "Resistor, small symbol" (at 125.73 91.44 0) (hide yes) (show_name no) (do_not_autoplace no) (effects (font (size 1.27 1.27))))
  (pin "1")
  (pin "2"))
 (symbol
  (lib_id "Device:R_Small")
  (at 125.73 81.28 90)
  (unit 1)
  (body_style 1)
  (exclude_from_sim no)
  (in_bom yes)
  (on_board yes)
  (in_pos_files yes)
  (dnp no)
  (property "Reference" "R6" (at 125.476 78.994 90) (show_name no) (do_not_autoplace no) (effects (font (size 1.016 1.016))))
  (property "Value" "4k7" (at 125.73 83.82 90) (hide yes) (show_name no) (do_not_autoplace no) (effects (font (size 1.27 1.27))))
  (property "Footprint" "Resistor_SMD:R_0805_2012Metric_Pad1.20x1.40mm_HandSolder" (at 125.73 81.28 0) (hide yes) (show_name no) (do_not_autoplace no) (effects (font (size 1.27 1.27))))
  (property "Datasheet" "" (at 125.73 81.28 0) (hide yes) (show_name no) (do_not_autoplace no) (effects (font (size 1.27 1.27))))
  (property "Description" "Resistor, small symbol" (at 125.73 81.28 0) (hide yes) (show_name no) (do_not_autoplace no) (effects (font (size 1.27 1.27))))
  (pin "1")
  (pin "2")))
